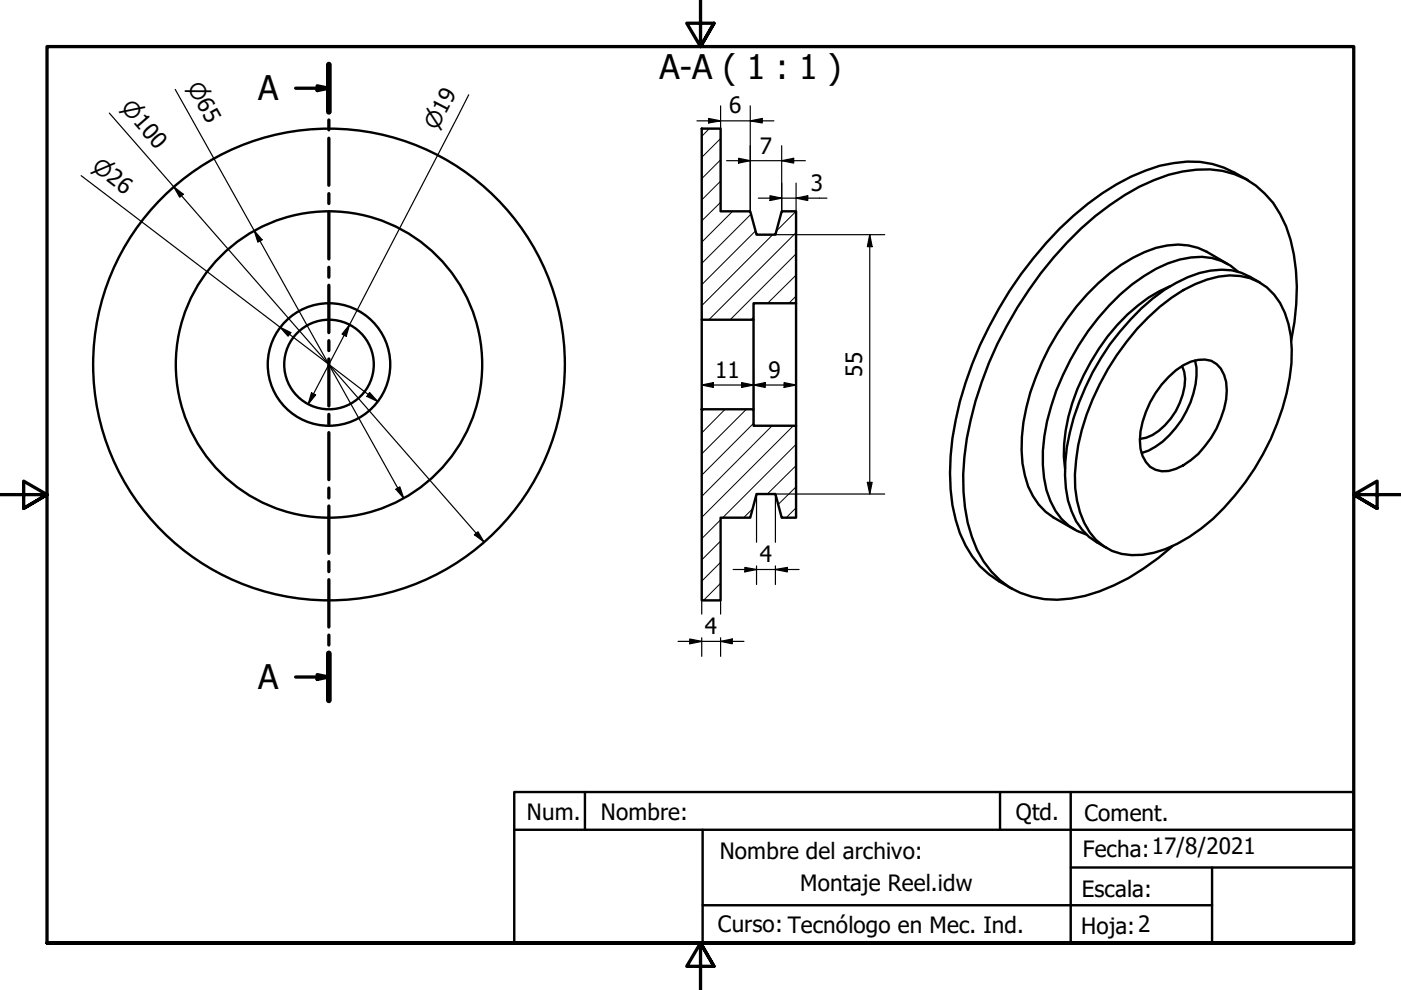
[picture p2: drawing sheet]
<svg xmlns="http://www.w3.org/2000/svg" width="297mm" height="210mm" viewBox="0 0 297 210" stroke-linecap="round" stroke-linejoin="round" font-family="sans-serif">
<!-- layer: Hatch (ISO) -->
<g fill="none" stroke="#000" stroke-width=".21">
<path d="M150.4 27.3l-1.6 1.6M152.8 38.4l-4 4M152.8 33.9l-4 4M152.8 29.4l-4 4M152.8 42.9l-4 3.9M155.3 44.8l-6.5 6.5M159.3 45.4l-10.5 10.5M160.2 48.9l-11.4 11.5M163.8 49.8l-15 15M168.8 58.3l-6 6M168.8 53.8l-14 14M168.8 49.3l-18.5 18.5"/>
<path d="M168.8 44.8l-4.1 4.1M159.8 67.3l-.5 .5M168.8 62.8l-1.5 1.5M149.2 86.8l-.4 .5M153.7 86.8l-4.9 5M158.2 86.8l-9.4 9.4M159.8 89.8l-11 10.9M163.7 90.3l-14.9 15M168.2 90.3l-19.4 19.4M168.8 98.7l-6.1 6M168.8 94.2l-15.6 15.6M152.8 119.2l-4 4"/>
<path d="M152.8 114.7l-4 4M152.8 110.2l-4 4M159.6 107.9l-1.9 1.9M168.8 107.7l-2.1 2.1M168.8 103.2l-3.8 3.8M152.8 123.7l-3.6 3.6"/>
</g>
<!-- layer: Visible (ISO) -->
<g fill="none" stroke="#000" stroke-width=".51">
<path d="M148.8 27.3h4v17.5h6.3l1.3 5h4l1.3-5h3.1v19.5h-9v3.5h-11zM264.6 38.2a21.7 21.7 0 0 0-12.9-3.9 31.1 31.1 0 0 0-15 4.8 69.8 69.8 0 0 0-22.7 22.7 77.5 77.5 0 0 0-12.5 34.9 35 35 0 0 0 3.2 19 17.9 17.9 0 0 0 7.1 7.5l2.8 1.6M260.3 56l-4.5-2.6a14.6 14.6 0 0 0-13.1 0 39.9 39.9 0 0 0-16.5 14.3 51.1 51.1 0 0 0-9.5 24.9 22.5 22.5 0 0 0 2.3 12.6l1.2 1.8 1.5 1.5 1.6 1.2 4.5 2.5M262.5 57.6a11.7 11.7 0 0 0-10-3 28 28 0 0 0-14.9 7.8 53.8 53.8 0 0 0-16.2 30.1 27.1 27.1 0 0 0 1.3 13.7 11.8 11.8 0 0 0 7.6 7.1M267.1 59.9a13.7 13.7 0 0 0-12.8-2 32.7 32.7 0 0 0-14.6 9.8 52.3 52.3 0 0 0-13.8 30.2 23.5 23.5 0 0 0 2.3 12.6 13.7 13.7 0 0 0 6.4 5.7M148.8 67.8v19M159.8 67.8v19M168.8 64.3v26M243.5 67.3a29.5 29.5 0 0 1 14.9-8.7 11.9 11.9 0 0 1 14 7.7 28.6 28.6 0 0 1 .4 17 53 53 0 0 1-18.1 28.7 23.3 23.3 0 0 1-14.7 5.7 11.4 11.4 0 0 1-10.1-6.9 23.3 23.3 0 0 1-1.7-13.2 52.3 52.3 0 0 1 12.9-27.9zM247.8 79.9a10.6 10.6 0 0 1 7.7-3.7 4.6 4.6 0 0 1 4 3.3 12.5 12.5 0 0 1-.7 9.2 20.1 20.1 0 0 1-7.9 10 6.3 6.3 0 0 1-7.1 .3 7.1 7.1 0 0 1-2.1-5.6 20.5 20.5 0 0 1 6.1-13.5zM248.1 60.7a34.6 34.6 0 0 0-15.1 13.2 40.8 40.8 0 0 0-7.4 22.9l.2 2.5M250.6 77.6a8.1 8.1 0 0 1 .2 6.1 13.9 13.9 0 0 1-7.8 9.1l-1.3 .3"/>
<path d="M253.4 76.4a14.3 14.3 0 0 1-1 8.9 19.8 19.8 0 0 1-8.9 10.2l-1.4 .5M273.7 72.2a43.7 43.7 0 0 0-1-24.2 18.7 18.7 0 0 0-13.5-11.8 28.3 28.3 0 0 0-17.6 3.4 66.3 66.3 0 0 0-23.5 21.9 78 78 0 0 0-13.6 35.4 38 38 0 0 0 2.6 19.7 17.6 17.6 0 0 0 17.1 10.6 35 35 0 0 0 18.2-6.6l3.2-2.3 3-2.5M148.8 86.8h11v3.5h9v19.5h-3.1l-1.3-5.1h-4l-1.3 5.1h-6.3v17.5h-4z"/>
<circle cx="69.8" cy="77.3" r="32.5"/>
<circle cx="69.8" cy="77.3" r="9.5"/>
<circle cx="69.8" cy="77.3" r="13"/>
<circle cx="69.8" cy="77.3" r="50"/>
</g>
<!-- layer: Section Line (ISO) -->
<g fill="none" stroke="#000" stroke-width=".7">
<path d="M62.7 18.7h7M67.2 18.2l2.5 .5-2.5 .5zM69.7 13.7v10M69.7 25.4v2.1M69.7 29.3v10M69.7 41.1v2.1M69.7 44.9v10M69.7 56.7v2.1M69.7 60.5v10M69.7 72.2v2.1M69.7 76.1v10M69.7 87.9v2.1"/>
<path d="M69.7 91.7v10M69.7 103.5v2.1M69.7 107.3v10M69.7 119.1v2.1M69.7 122.9v10M69.7 134.7v2.1M69.7 138.5v10M62.7 143.5h7M67.2 143l2.5 .5-2.5 .6z"/>
</g>
<path d="M69.7 13.7v10M69.7 138.5v10" fill="none" stroke="#000" stroke-width="1.2"/>
<g fill="#000">
<path d="M67.2 18.2l2.5 .5-2.5 .5z" fill-rule="evenodd"/>
<path d="M67.2 143l2.5 .5-2.5 .6z" fill-rule="evenodd"/>
</g>
<!-- layer: Border (ISO) -->
<path d="M148.5 -.1v10l-2.9-5h5.8l-2.9 5 2.9-5M0 104.9h10l-5-2.9v5.8l5-2.9-5 2.9M297 104.9h-10l5-2.9v5.8l-5-2.9 5 2.9M10 199.9v-190h277v190h-277h277M151.4 204.9l-2.9-5 2.9 5h-5.8l2.9-5v10" fill="none" stroke="#000" stroke-width=".7"/>
<!-- layer: Title (ISO) -->
<path d="M109 167.9h178v32h-178zM109 175.9h178M124 167.9v8M149 175.9v24M212 167.9v8M227 167.9v32M149 191.9h108M227 183.9h60M257 183.9v16" fill="none" stroke="#000" stroke-width=".51"/>
<!-- layer: Dimension (ISO) -->
<g fill="none" stroke="#000" stroke-width=".25">
<path d="M37.1 19l48.5 86.6M17.2 37.2l62.9 47.9M23.2 24l79.4 90.9M36.8 39.6l2.1 1.6-.8 .6zM99.4 20.1l-34.1 65.6M147.8 25.6h16.3M150.2 25.1l2.6 .5-2.6 .5zM152.8 22.5v22.3M154.1 34.1h16.7M156.6 33.6l2.5 .5-2.5 .5zM159.1 25.6l2.5-.5v1zM159.1 22.5v22.3"/>
<path d="M165.7 34.1l2.6-.5v1zM165.7 30.9v13.9M168.8 38.8v6M53.9 48.9l1.7 1.9-.9 .5zM160.8 42h14.5M163.3 41.5l2.4 .5-2.4 .5zM164.4 49.8h23.2M168.8 42l2.5-.5v1zM184.4 49.8l.5 2.5h-1zM184.4 49.8v54.9M59.4 69.4l2.3 1.1-.6 .8zM74.1 68.9l-.7 2.4-.9-.5z"/>
<path d="M159.8 78.5v11.8M168.8 78.5v11.8M66 83.3l.9 .4-1.6 2zM78.4 83.2l1.7 1.9-2.3-1.1zM148.8 81.6l2.5-.5v1zM148.8 81.6h20M157.2 81.1l2.6 .5-2.6 .5zM159.8 81.6l2.4-.5v1zM166.2 81.1l2.6 .5-2.6 .5zM83.9 103.7l.9-.5 .8 2.4zM100.6 113.4l.7-.7 1.3 2.2zM160.4 104.7v10.3"/>
<path d="M160.4 120v3.9M164.4 120v3.9M183.9 102.3h1l-.5 2.4zM187.6 104.7h-23.2v10.3M143.8 136h13.9M146.2 135.5l2.6 .5-2.6 .5zM148.8 127.3v2.9M148.8 135.2v4M152.8 136l2.5-.5v1zM152.8 127.3v2.9M152.8 135.2v4M155.4 120.7h14"/>
<path d="M157.9 120.3l2.5 .4-2.5 .6zM164.4 120.7l2.5-.4v1z"/>
</g>
<g fill="#000">
<path d="M150.2 25.1l2.6 .5-2.6 .5z" fill-rule="evenodd"/>
<path d="M156.6 33.6l2.5 .5-2.5 .5z" fill-rule="evenodd"/>
<path d="M159.1 25.6l2.5-.5v1z" fill-rule="evenodd"/>
<path d="M165.7 34.1l2.6-.5v1z" fill-rule="evenodd"/>
<path d="M36.8 39.6l2.1 1.6-.8 .6z" fill-rule="evenodd"/>
<path d="M53.9 48.9l1.7 1.9-.9 .5z" fill-rule="evenodd"/>
<path d="M163.3 41.5l2.4 .5-2.4 .5z" fill-rule="evenodd"/>
<path d="M168.8 42l2.5-.5v1z" fill-rule="evenodd"/>
<path d="M184.4 49.8l.5 2.5h-1z" fill-rule="evenodd"/>
<path d="M59.4 69.4l2.3 1.1-.6 .8z" fill-rule="evenodd"/>
<path d="M74.1 68.9l-.7 2.4-.9-.5z" fill-rule="evenodd"/>
<path d="M66 83.3l.9 .4-1.6 2z" fill-rule="evenodd"/>
<path d="M78.4 83.2l1.7 1.9-2.3-1.1z" fill-rule="evenodd"/>
<path d="M148.8 81.6l2.5-.5v1z" fill-rule="evenodd"/>
<path d="M157.2 81.1l2.6 .5-2.6 .5z" fill-rule="evenodd"/>
<path d="M159.8 81.6l2.4-.5v1z" fill-rule="evenodd"/>
<path d="M166.2 81.1l2.6 .5-2.6 .5z" fill-rule="evenodd"/>
<path d="M83.9 103.7l.9-.5 .8 2.4z" fill-rule="evenodd"/>
<path d="M100.6 113.4l.7-.7 1.3 2.2z" fill-rule="evenodd"/>
<path d="M183.9 102.3h1l-.5 2.4z" fill-rule="evenodd"/>
<path d="M146.2 135.5l2.6 .5-2.6 .5z" fill-rule="evenodd"/>
<path d="M152.8 136l2.5-.5v1z" fill-rule="evenodd"/>
<path d="M157.9 120.3l2.5 .4-2.5 .6z" fill-rule="evenodd"/>
<path d="M164.4 120.7l2.5-.4v1z" fill-rule="evenodd"/>
</g>
<g font-size="7.2">
<text x="139.8" y="16.7">A-A ( 1 : 1 )</text>
<text x="54.7" y="21.3">A</text>
<text x="54.7" y="146.1">A</text>
</g>
<g font-size="4.8">
<text x="154.6" y="24">6</text>
<text x="161.1" y="32.5">7</text>
<text x="171.9" y="40.4">3</text>
<text x="151.6" y="80.1">11</text>
<text x="162.9" y="80">9</text>
<text x="182.8" y="79.9" transform="rotate(-90 182.8 79.9)">55</text>
<text x="161.1" y="119.2">4</text>
<text x="149.4" y="134.5">4</text>
<text x="111.7" y="173.8">Num.</text>
<text x="127.4" y="174">Nombre:</text>
<text x="215.4" y="174">Qtd.</text>
<text x="229.9" y="174">Coment.</text>
<text x="152.6" y="182">Nombre del archivo:</text>
<text x="229.6" y="181.6">Fecha:17/8/2021</text>
<text x="169.7" y="188.9">Montaje Reel.idw</text>
<text x="229.4" y="190.2">Escala:</text>
<text x="152.2" y="197.6">Curso: Tecnólogo en Mec. Ind.</text>
<text x="229.2" y="198">Hoja:2</text>
</g>
<g font-size="4.6">
<text x="25.5" y="23" transform="rotate(49 25.5 23)">⌀100</text>
<text x="39.6" y="18.5" transform="rotate(61 39.6 18.5)">⌀65</text>
<text x="92.7" y="27.8" transform="rotate(-63 92.7 27.8)">⌀19</text>
<text x="19.2" y="35.8" transform="rotate(37 19.2 35.8)">⌀26</text>
</g>
</svg>
